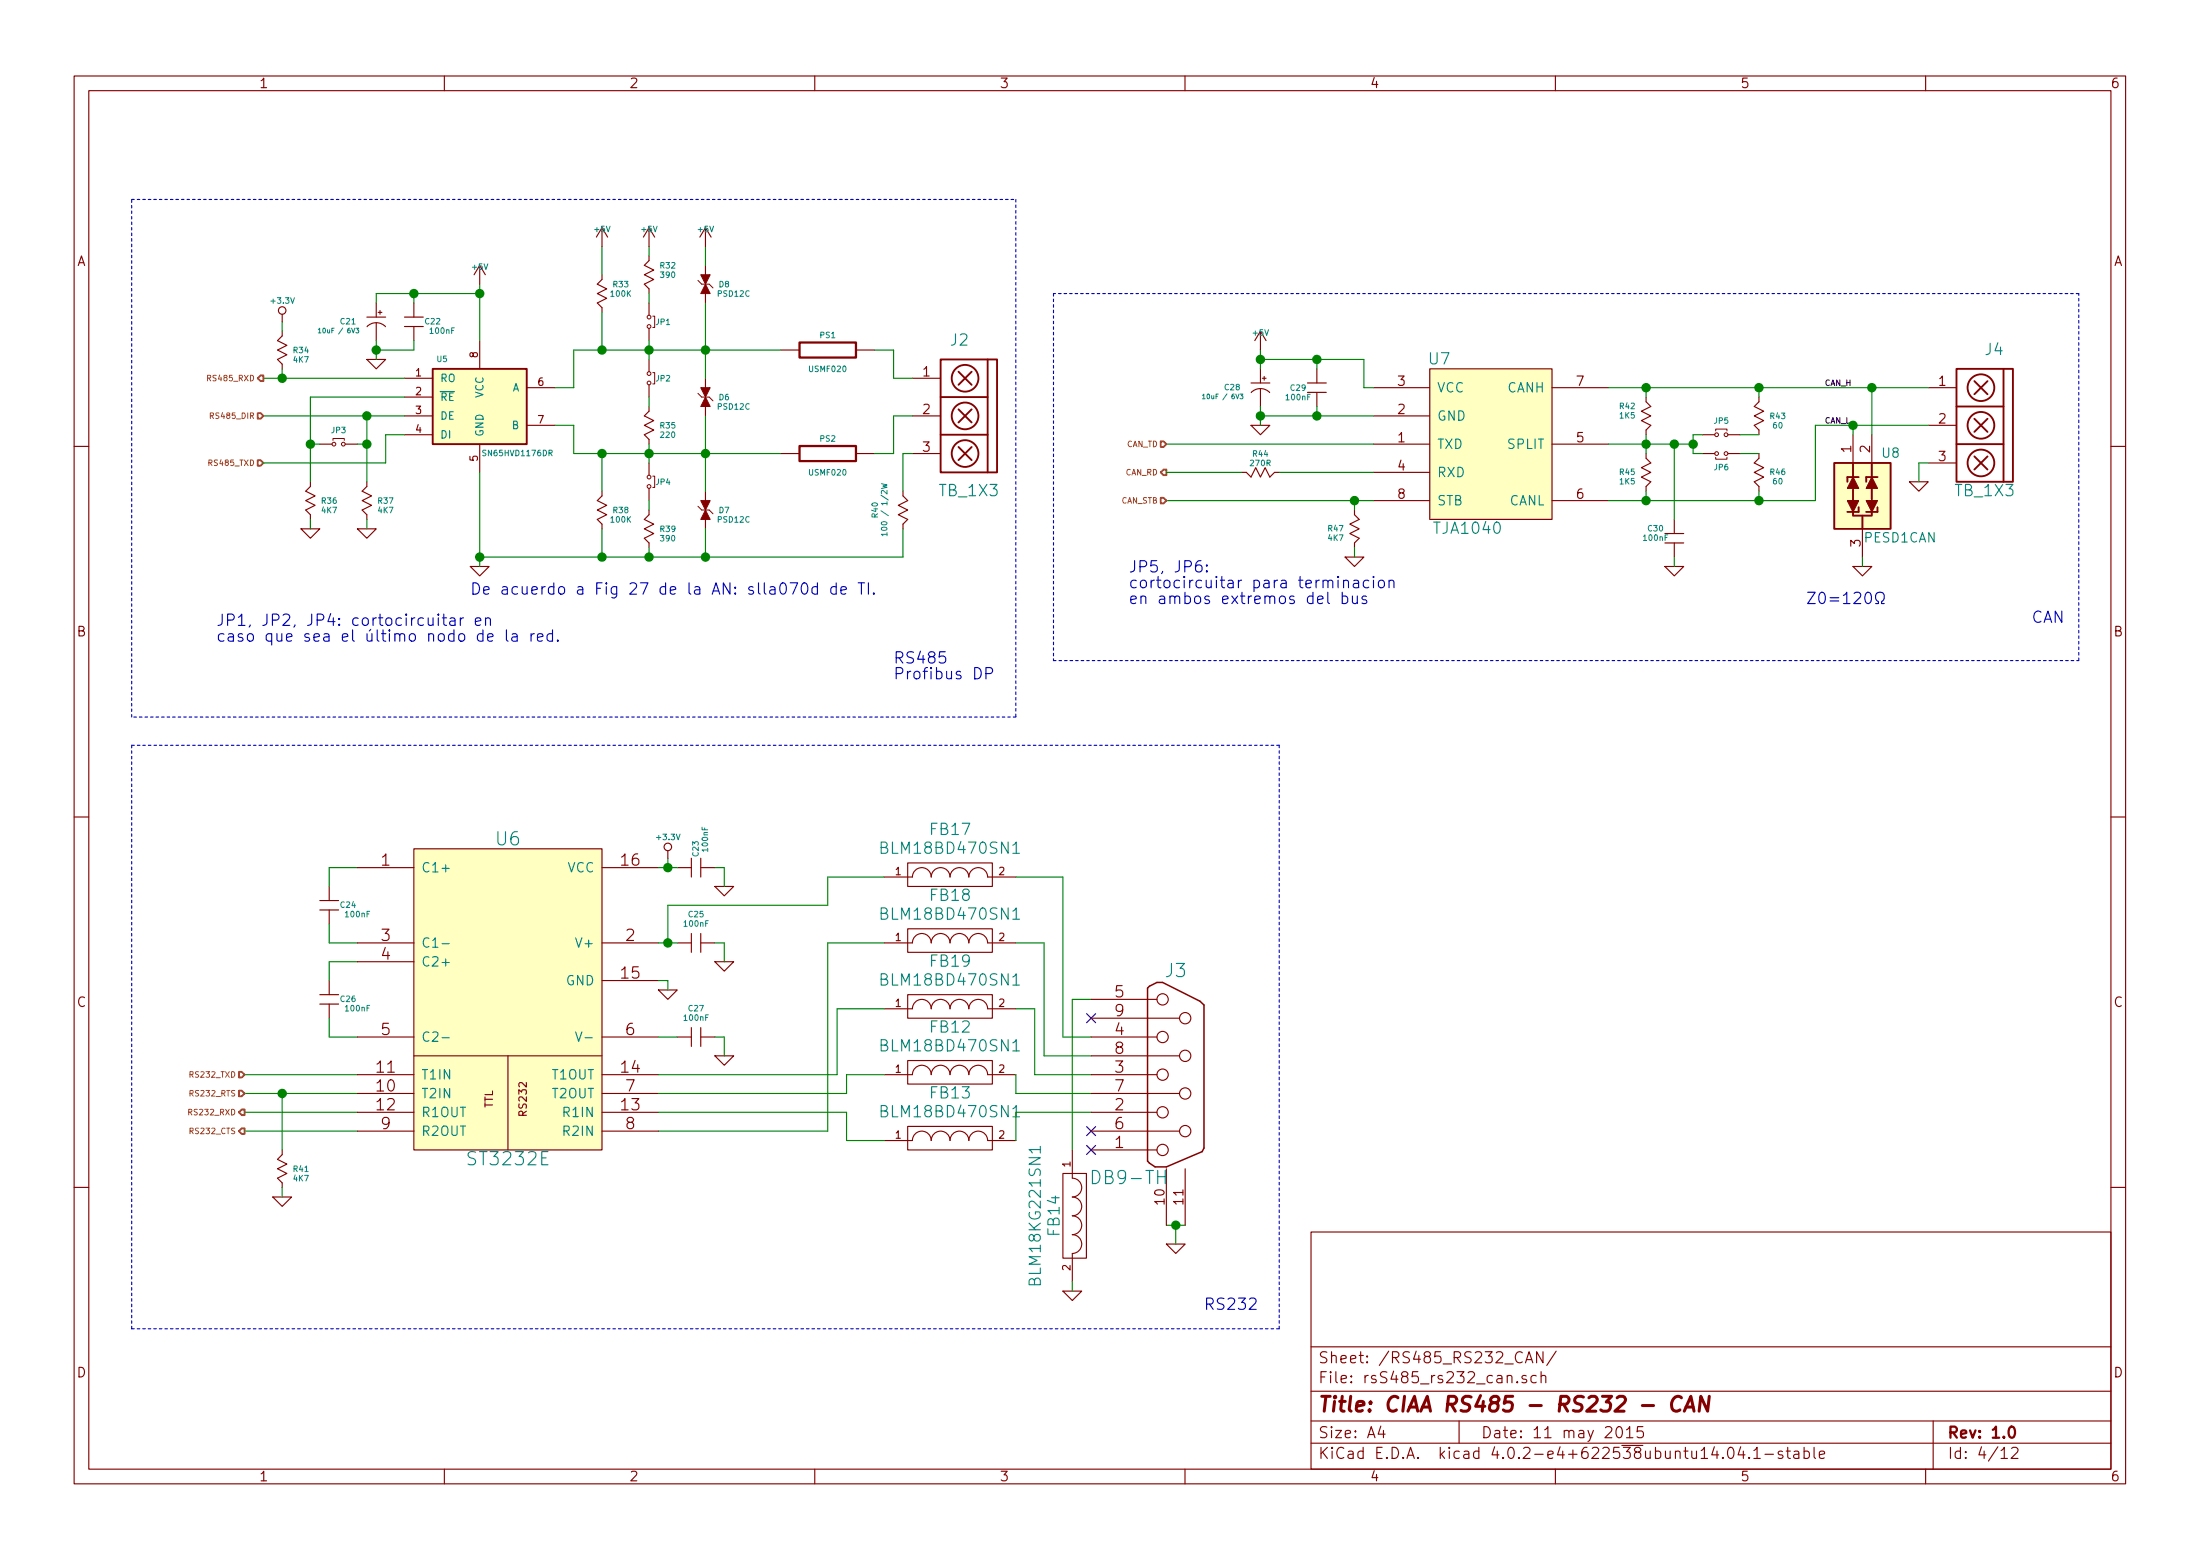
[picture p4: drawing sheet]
EESchema Schematic File Version 2
LIBS:ciaa-nxp-rescue
LIBS:power
LIBS:device
LIBS:transistors
LIBS:conn
LIBS:linear
LIBS:regul
LIBS:74xx
LIBS:cmos4000
LIBS:adc-dac
LIBS:memory
LIBS:xilinx
LIBS:microcontrollers
LIBS:dsp
LIBS:microchip
LIBS:analog_switches
LIBS:motorola
LIBS:texas
LIBS:intel
LIBS:audio
LIBS:interface
LIBS:digital-audio
LIBS:philips
LIBS:display
LIBS:cypress
LIBS:siliconi
LIBS:opto
LIBS:atmel
LIBS:contrib
LIBS:valves
LIBS:74LVC1G04GW
LIBS:amesser-ad
LIBS:amesser-cmos4000
LIBS:amesser-conn
LIBS:amesser-discrete
LIBS:amesser-linear
LIBS:amesser-power
LIBS:amesser-usb
LIBS:audio-vlsi
LIBS:bat54_c
LIBS:BLM15HG6015N1D
LIBS:g5v2
LIBS:lm2596
LIBS:mcu-nxp
LIBS:mcu-st
LIBS:MIC2025
LIBS:net-phy
LIBS:nsi50010yt1g
LIBS:PRTR5V0U2X
LIBS:regulators
LIBS:rs485_rs232_can
LIBS:s25fl032p0xmfi013
LIBS:SCHA5B0200
LIBS:Si50x
LIBS:Transil_diode
LIBS:w_device
LIBS:LPC4337JBD144
LIBS:IS42S16400F
LIBS:TXB0108
LIBS:FT2232H
LIBS:93CXX
LIBS:TJA1040
LIBS:tvs
LIBS:PBSS5240
LIBS:pbss5240xf
LIBS:sw_push
LIBS:mcp1416
LIBS:fqt13n06l
LIBS:ciaa-nxp-cache
EELAYER 25 0
EELAYER END
$Descr A4 11693 8268
encoding utf-8
Sheet 4 12
Title "CIAA RS485 - RS232 - CAN"
Date "11 may 2015"
Rev "1.0"
Comp ""
Comment1 ""
Comment2 ""
Comment3 ""
Comment4 ""
$EndDescr
$Comp
L MAX3072 U5
U 1 1
P 2550 2150
F 0 "U5" H 2350 2400 30  0000 C CNN
F 1 "SN65HVD1176DR" H 2750 1900 30  0000 C CNN
F 2 "SOIC8" H 2550 2150 35  0001 C CIN
F 3 "~" H 2550 2150 60  0000 C CNN
	1    2550 2150
	1    0    0    -1  
$EndComp
$Comp
L C_MINI C22
U 1 1
P 2200 1700
F 0 "C22" V 2200 1800 30  0000 C CNN
F 1 "100nF" V 2250 1850 30  0000 C CNN
F 2 "~" H 2200 1700 60  0000 C CNN
F 3 "~" H 2200 1700 60  0000 C CNN
	1    2200 1700
	0    1    1    0   
$EndComp
$Comp
L GND-RESCUE-ciaa-nxp #PWR094
U 1 1
P 2000 1900
F 0 "#PWR094" H 2000 1900 30  0001 C CNN
F 1 "GND" H 2000 1830 30  0001 C CNN
F 2 "" H 2000 1900 60  0000 C CNN
F 3 "" H 2000 1900 60  0000 C CNN
	1    2000 1900
	1    0    0    -1  
$EndComp
$Comp
L R_MINI R33
U 1 1
P 3200 1550
F 0 "R33" V 3250 1450 30  0000 C CNN
F 1 "100K" V 3200 1450 30  0000 C CNN
F 2 "~" H 3200 1550 60  0000 C CNN
F 3 "~" H 3200 1550 60  0000 C CNN
	1    3200 1550
	0    -1   -1   0   
$EndComp
$Comp
L R_MINI R35
U 1 1
P 3450 2250
F 0 "R35" V 3450 2150 30  0000 C CNN
F 1 "220" V 3400 2150 30  0000 C CNN
F 2 "~" H 3450 2250 60  0000 C CNN
F 3 "~" H 3450 2250 60  0000 C CNN
	1    3450 2250
	0    -1   -1   0   
$EndComp
$Comp
L R_MINI R38
U 1 1
P 3200 2700
F 0 "R38" V 3200 2600 30  0000 C CNN
F 1 "100K" V 3150 2600 30  0000 C CNN
F 2 "~" H 3200 2700 60  0000 C CNN
F 3 "~" H 3200 2700 60  0000 C CNN
	1    3200 2700
	0    -1   -1   0   
$EndComp
$Comp
L ESD D8
U 1 1
P 3750 1500
F 0 "D8" V 3750 1400 30  0000 C CNN
F 1 "PSD12C" V 3700 1350 30  0000 C CNN
F 2 "~" H 3750 1500 60  0000 C CNN
F 3 "~" H 3750 1500 60  0000 C CNN
	1    3750 1500
	0    -1   -1   0   
$EndComp
$Comp
L ESD D6
U 1 1
P 3750 2100
F 0 "D6" V 3750 2000 30  0000 C CNN
F 1 "PSD12C" V 3700 1950 30  0000 C CNN
F 2 "~" H 3750 2100 60  0000 C CNN
F 3 "~" H 3750 2100 60  0000 C CNN
	1    3750 2100
	0    -1   -1   0   
$EndComp
$Comp
L ESD D7
U 1 1
P 3750 2700
F 0 "D7" V 3750 2600 30  0000 C CNN
F 1 "PSD12C" V 3700 2550 30  0000 C CNN
F 2 "~" H 3750 2700 60  0000 C CNN
F 3 "~" H 3750 2700 60  0000 C CNN
	1    3750 2700
	0    -1   -1   0   
$EndComp
$Comp
L C_MINI C24
U 1 1
P 1750 4800
F 0 "C24" V 1750 4900 30  0000 C CNN
F 1 "100nF" V 1800 4950 30  0000 C CNN
F 2 "~" H 1750 4800 60  0000 C CNN
F 3 "~" H 1750 4800 60  0000 C CNN
	1    1750 4800
	0    1    1    0   
$EndComp
$Comp
L C_MINI C26
U 1 1
P 1750 5300
F 0 "C26" V 1750 5400 30  0000 C CNN
F 1 "100nF" V 1800 5450 30  0000 C CNN
F 2 "~" H 1750 5300 60  0000 C CNN
F 3 "~" H 1750 5300 60  0000 C CNN
	1    1750 5300
	0    1    1    0   
$EndComp
$Comp
L C_MINI C25
U 1 1
P 3700 5000
F 0 "C25" H 3700 5150 30  0000 C CNN
F 1 "100nF" H 3700 5100 30  0000 C CNN
F 2 "~" H 3700 5000 60  0000 C CNN
F 3 "~" H 3700 5000 60  0000 C CNN
	1    3700 5000
	1    0    0    -1  
$EndComp
$Comp
L C_MINI C27
U 1 1
P 3700 5500
F 0 "C27" H 3700 5650 30  0000 C CNN
F 1 "100nF" H 3700 5600 30  0000 C CNN
F 2 "~" H 3700 5500 60  0000 C CNN
F 3 "~" H 3700 5500 60  0000 C CNN
	1    3700 5500
	1    0    0    -1  
$EndComp
$Comp
L GND-RESCUE-ciaa-nxp #PWR095
U 1 1
P 3850 5100
F 0 "#PWR095" H 3850 5100 30  0001 C CNN
F 1 "GND" H 3850 5030 30  0001 C CNN
F 2 "" H 3850 5100 60  0000 C CNN
F 3 "" H 3850 5100 60  0000 C CNN
	1    3850 5100
	1    0    0    -1  
$EndComp
$Comp
L GND-RESCUE-ciaa-nxp #PWR096
U 1 1
P 3850 5600
F 0 "#PWR096" H 3850 5600 30  0001 C CNN
F 1 "GND" H 3850 5530 30  0001 C CNN
F 2 "" H 3850 5600 60  0000 C CNN
F 3 "" H 3850 5600 60  0000 C CNN
	1    3850 5600
	1    0    0    -1  
$EndComp
$Comp
L C_MINI C23
U 1 1
P 3700 4600
F 0 "C23" V 3700 4700 30  0000 C CNN
F 1 "100nF" V 3750 4750 30  0000 C CNN
F 2 "~" H 3700 4600 60  0000 C CNN
F 3 "~" H 3700 4600 60  0000 C CNN
	1    3700 4600
	1    0    0    -1  
$EndComp
$Comp
L GND-RESCUE-ciaa-nxp #PWR097
U 1 1
P 5700 6850
F 0 "#PWR097" H 5700 6850 30  0001 C CNN
F 1 "GND" H 5700 6780 30  0001 C CNN
F 2 "" H 5700 6850 60  0000 C CNN
F 3 "" H 5700 6850 60  0000 C CNN
	1    5700 6850
	1    0    0    -1  
$EndComp
NoConn ~ 5800 5400
NoConn ~ 5800 6000
NoConn ~ 5800 6100
$Comp
L R_MINI R32
U 1 1
P 3450 1450
F 0 "R32" V 3500 1350 30  0000 C CNN
F 1 "390" V 3450 1350 30  0000 C CNN
F 2 "~" H 3450 1450 60  0000 C CNN
F 3 "~" H 3450 1450 60  0000 C CNN
	1    3450 1450
	0    -1   -1   0   
$EndComp
$Comp
L R_MINI R39
U 1 1
P 3450 2800
F 0 "R39" V 3450 2700 30  0000 C CNN
F 1 "390" V 3400 2700 30  0000 C CNN
F 2 "~" H 3450 2800 60  0000 C CNN
F 3 "~" H 3450 2800 60  0000 C CNN
	1    3450 2800
	0    -1   -1   0   
$EndComp
$Comp
L Jumper-2 JP4
U 1 1
P 3450 2550
AR Path="/52C5B365" Ref="JP4"  Part="1" 
AR Path="/52C1F703/52C5B365" Ref="JP4"  Part="1" 
F 0 "JP4" V 3450 2475 30  0000 C CNN
F 1 "JUMPER-2" H 3450 2550 30  0001 C CNN
F 2 "~" H 3450 2550 60  0000 C CNN
F 3 "~" H 3450 2550 60  0000 C CNN
	1    3450 2550
	0    -1   -1   0   
$EndComp
$Comp
L Jumper-2 JP2
U 1 1
P 3450 2000
AR Path="/52C5B366" Ref="JP2"  Part="1" 
AR Path="/52C1F703/52C5B366" Ref="JP2"  Part="1" 
F 0 "JP2" V 3450 1925 30  0000 C CNN
F 1 "JUMPER-2" H 3450 2000 30  0001 C CNN
F 2 "~" H 3450 2000 60  0000 C CNN
F 3 "~" H 3450 2000 60  0000 C CNN
	1    3450 2000
	0    -1   -1   0   
$EndComp
$Comp
L Jumper-2 JP1
U 1 1
P 3450 1700
AR Path="/52C5B367" Ref="JP1"  Part="1" 
AR Path="/52C1F703/52C5B367" Ref="JP1"  Part="1" 
F 0 "JP1" V 3450 1625 30  0000 C CNN
F 1 "JUMPER-2" H 3450 1700 30  0001 C CNN
F 2 "~" H 3450 1700 60  0000 C CNN
F 3 "~" H 3450 1700 60  0000 C CNN
	1    3450 1700
	0    -1   -1   0   
$EndComp
Text Notes 6400 6950 0    60   ~ 0
RS232
Text Notes 4750 3600 0    60   ~ 0
RS485\nProfibus DP
$Comp
L R_MINI R47
U 1 1
P 7200 2800
F 0 "R47" V 7200 2700 30  0000 C CNN
F 1 "4K7" V 7250 2700 30  0000 C CNN
F 2 "~" H 7200 2800 60  0000 C CNN
F 3 "~" H 7200 2800 60  0000 C CNN
	1    7200 2800
	0    1    1    0   
$EndComp
$Comp
L TJA1040 U7
U 1 1
P 7900 2400
F 0 "U7" H 7650 2900 60  0000 C CNN
F 1 "TJA1040" H 7800 2000 60  0000 C CNN
F 2 "" H 7900 2450 60  0000 C CNN
F 3 "" H 7900 2450 60  0000 C CNN
	1    7900 2400
	1    0    0    -1  
$EndComp
$Comp
L GND-RESCUE-ciaa-nxp #PWR098
U 1 1
P 7200 2950
F 0 "#PWR098" H 7200 2950 30  0001 C CNN
F 1 "GND" H 7200 2880 30  0001 C CNN
F 2 "" H 7200 2950 60  0000 C CNN
F 3 "" H 7200 2950 60  0000 C CNN
	1    7200 2950
	1    0    0    -1  
$EndComp
$Comp
L GND-RESCUE-ciaa-nxp #PWR099
U 1 1
P 6700 2250
F 0 "#PWR099" H 6700 2250 30  0001 C CNN
F 1 "GND" H 6700 2180 30  0001 C CNN
F 2 "" H 6700 2250 60  0000 C CNN
F 3 "" H 6700 2250 60  0000 C CNN
	1    6700 2250
	1    0    0    -1  
$EndComp
$Comp
L C_MINI C29
U 1 1
P 7000 2050
F 0 "C29" V 7000 2150 30  0000 C CNN
F 1 "100nF" V 6950 2150 30  0000 C CNN
F 2 "~" H 7000 2050 60  0000 C CNN
F 3 "~" H 7000 2050 60  0000 C CNN
	1    7000 2050
	0    -1   -1   0   
$EndComp
$Comp
L CP_MINI C28
U 1 1
P 6700 2050
F 0 "C28" V 6700 2200 30  0000 C CNN
F 1 "10uF / 6V3" V 6750 2250 25  0000 C CNN
F 2 "~" H 6700 2050 60  0000 C CNN
F 3 "~" H 6700 2050 60  0000 C CNN
	1    6700 2050
	0    -1   1    0   
$EndComp
$Comp
L R_MINI R42
U 1 1
P 8750 2200
F 0 "R42" V 8700 2100 30  0000 C CNN
F 1 "1K5" V 8750 2100 30  0000 C CNN
F 2 "~" H 8750 2200 60  0000 C CNN
F 3 "~" H 8750 2200 60  0000 C CNN
	1    8750 2200
	0    1    1    0   
$EndComp
$Comp
L R_MINI R45
U 1 1
P 8750 2500
F 0 "R45" V 8750 2400 30  0000 C CNN
F 1 "1K5" V 8800 2400 30  0000 C CNN
F 2 "~" H 8750 2500 60  0000 C CNN
F 3 "~" H 8750 2500 60  0000 C CNN
	1    8750 2500
	0    1    1    0   
$EndComp
$Comp
L PESD1CAN U8
U 1 1
P 9900 2600
F 0 "U8" H 10050 2800 50  0000 C CNN
F 1 "PESD1CAN" H 10100 2350 50  0000 C CNN
F 2 "" H 9900 2600 60  0000 C CNN
F 3 "" H 9900 2600 60  0000 C CNN
	1    9900 2600
	1    0    0    -1  
$EndComp
$Comp
L GND-RESCUE-ciaa-nxp #PWR0100
U 1 1
P 9900 3000
F 0 "#PWR0100" H 9900 3000 30  0001 C CNN
F 1 "GND" H 9900 2930 30  0001 C CNN
F 2 "" H 9900 3000 60  0000 C CNN
F 3 "" H 9900 3000 60  0000 C CNN
	1    9900 3000
	1    0    0    -1  
$EndComp
$Comp
L TB_1X3 J4
U 1 1
P 10600 2150
F 0 "J4" H 10600 2450 60  0000 C CNN
F 1 "TB_1X3" H 10650 1700 60  0000 C CNN
F 2 "" H 10550 2200 60  0000 C CNN
F 3 "" H 10550 2200 60  0000 C CNN
	1    10600 2150
	-1   0    0    -1  
$EndComp
$Comp
L GND-RESCUE-ciaa-nxp #PWR0101
U 1 1
P 10200 2550
F 0 "#PWR0101" H 10200 2550 30  0001 C CNN
F 1 "GND" H 10200 2480 30  0001 C CNN
F 2 "" H 10200 2550 60  0000 C CNN
F 3 "" H 10200 2550 60  0000 C CNN
	1    10200 2550
	1    0    0    -1  
$EndComp
Text Notes 10800 3300 0    60   ~ 0
CAN
$Comp
L Jumper-2 JP5
U 1 1
P 9150 2300
AR Path="/52C5B377" Ref="JP5"  Part="1" 
AR Path="/52C1F703/52C5B377" Ref="JP5"  Part="1" 
F 0 "JP5" H 9150 2225 30  0000 C CNN
F 1 "JUMPER-2" H 9150 2300 30  0001 C CNN
F 2 "~" H 9150 2300 60  0000 C CNN
F 3 "~" H 9150 2300 60  0000 C CNN
	1    9150 2300
	-1   0    0    1   
$EndComp
$Comp
L R_MINI R43
U 1 1
P 9350 2200
F 0 "R43" V 9350 2100 30  0000 C CNN
F 1 "60" V 9300 2100 30  0000 C CNN
F 2 "~" H 9350 2200 60  0000 C CNN
F 3 "~" H 9350 2200 60  0000 C CNN
	1    9350 2200
	0    -1   -1   0   
$EndComp
Text Notes 6000 3200 0    60   ~ 0
JP5, JP6:\ncortocircuitar para terminacion \nen ambos extremos del bus
Text Label 9700 2050 0    30   ~ 0
CAN_H
Text Label 9700 2250 0    30   ~ 0
CAN_L
$Comp
L C_MINI C30
U 1 1
P 8900 2850
F 0 "C30" V 8850 2750 30  0000 C CNN
F 1 "100nF" V 8900 2750 30  0000 C CNN
F 2 "~" H 8900 2850 60  0000 C CNN
F 3 "~" H 8900 2850 60  0000 C CNN
	1    8900 2850
	0    1    1    0   
$EndComp
$Comp
L GND-RESCUE-ciaa-nxp #PWR0102
U 1 1
P 8900 3000
F 0 "#PWR0102" H 8900 3000 30  0001 C CNN
F 1 "GND" H 8900 2930 30  0001 C CNN
F 2 "" H 8900 3000 60  0000 C CNN
F 3 "" H 8900 3000 60  0000 C CNN
	1    8900 3000
	1    0    0    -1  
$EndComp
$Comp
L R_MINI R46
U 1 1
P 9350 2500
F 0 "R46" V 9350 2400 30  0000 C CNN
F 1 "60" V 9400 2400 30  0000 C CNN
F 2 "~" H 9350 2500 60  0000 C CNN
F 3 "~" H 9350 2500 60  0000 C CNN
	1    9350 2500
	0    -1   1    0   
$EndComp
$Comp
L Jumper-2 JP6
U 1 1
P 9150 2400
AR Path="/52C5B37C" Ref="JP6"  Part="1" 
AR Path="/52C1F703/52C5B37C" Ref="JP6"  Part="1" 
F 0 "JP6" H 9150 2325 30  0000 C CNN
F 1 "JUMPER-2" H 9150 2400 30  0001 C CNN
F 2 "~" H 9150 2400 60  0000 C CNN
F 3 "~" H 9150 2400 60  0000 C CNN
	1    9150 2400
	-1   0    0    -1  
$EndComp
$Comp
L TB_1X3 J2
U 1 1
P 5200 2100
F 0 "J2" H 5300 2400 60  0000 C CNN
F 1 "TB_1X3" H 5250 1600 60  0000 C CNN
F 2 "" H 5150 2150 60  0000 C CNN
F 3 "" H 5150 2150 60  0000 C CNN
	1    5200 2100
	-1   0    0    -1  
$EndComp
Text Notes 1150 3400 0    60   ~ 0
JP1, JP2, JP4: cortocircuitar en\ncaso que sea el último nodo de la red.
$Comp
L R_MINI R37
U 1 1
P 1950 2650
F 0 "R37" V 1950 2550 30  0000 C CNN
F 1 "4K7" V 1900 2550 30  0000 C CNN
F 2 "~" H 1950 2650 60  0000 C CNN
F 3 "~" H 1950 2650 60  0000 C CNN
	1    1950 2650
	0    -1   -1   0   
$EndComp
$Comp
L GND-RESCUE-ciaa-nxp #PWR0103
U 1 1
P 1950 2800
F 0 "#PWR0103" H 1950 2800 30  0001 C CNN
F 1 "GND" H 1950 2730 30  0001 C CNN
F 2 "" H 1950 2800 60  0000 C CNN
F 3 "" H 1950 2800 60  0000 C CNN
	1    1950 2800
	1    0    0    -1  
$EndComp
$Comp
L R_MINI R36
U 1 1
P 1650 2650
F 0 "R36" V 1650 2550 30  0000 C CNN
F 1 "4K7" V 1600 2550 30  0000 C CNN
F 2 "~" H 1650 2650 60  0000 C CNN
F 3 "~" H 1650 2650 60  0000 C CNN
	1    1650 2650
	0    -1   -1   0   
$EndComp
$Comp
L GND-RESCUE-ciaa-nxp #PWR0104
U 1 1
P 1650 2800
F 0 "#PWR0104" H 1650 2800 30  0001 C CNN
F 1 "GND" H 1650 2730 30  0001 C CNN
F 2 "" H 1650 2800 60  0000 C CNN
F 3 "" H 1650 2800 60  0000 C CNN
	1    1650 2800
	1    0    0    -1  
$EndComp
$Comp
L Jumper-2 JP3
U 1 1
P 1800 2350
AR Path="/52C5B382" Ref="JP3"  Part="1" 
AR Path="/52C1F703/52C5B382" Ref="JP3"  Part="1" 
F 0 "JP3" H 1800 2275 30  0000 C CNN
F 1 "JUMPER-2" H 1800 2350 30  0001 C CNN
F 2 "~" H 1800 2350 60  0000 C CNN
F 3 "~" H 1800 2350 60  0000 C CNN
	1    1800 2350
	-1   0    0    1   
$EndComp
$Comp
L CP_MINI C21
U 1 1
P 2000 1700
F 0 "C21" V 2000 1850 30  0000 C CNN
F 1 "10uF / 6V3" V 2050 1900 25  0000 C CNN
F 2 "~" H 2000 1700 60  0000 C CNN
F 3 "~" H 2000 1700 60  0000 C CNN
	1    2000 1700
	0    -1   1    0   
$EndComp
$Comp
L R-RESCUE-ciaa-nxp PS2
U 1 1
P 4400 2400
F 0 "PS2" V 4480 2400 30  0000 C CNN
F 1 "USMF020" V 4300 2400 30  0000 C CNN
F 2 "~" V 4330 2400 30  0000 C CNN
F 3 "~" H 4400 2400 30  0000 C CNN
	1    4400 2400
	0    -1   -1   0   
$EndComp
$Comp
L R-RESCUE-ciaa-nxp PS1
U 1 1
P 4400 1850
F 0 "PS1" V 4480 1850 30  0000 C CNN
F 1 "USMF020" V 4300 1850 30  0000 C CNN
F 2 "~" V 4330 1850 30  0000 C CNN
F 3 "~" H 4400 1850 30  0000 C CNN
	1    4400 1850
	0    -1   -1   0   
$EndComp
$Comp
L GND-RESCUE-ciaa-nxp #PWR0105
U 1 1
P 2550 3000
F 0 "#PWR0105" H 2550 3000 30  0001 C CNN
F 1 "GND" H 2550 2930 30  0001 C CNN
F 2 "" H 2550 3000 60  0000 C CNN
F 3 "" H 2550 3000 60  0000 C CNN
	1    2550 3000
	1    0    0    -1  
$EndComp
$Comp
L R_MINI R40
U 1 1
P 4800 2700
F 0 "R40" H 4800 2550 30  0000 C CNN
F 1 "100 / 1/2W" H 4800 2600 30  0000 C CNN
F 2 "~" H 4800 2700 60  0000 C CNN
F 3 "~" H 4800 2700 60  0000 C CNN
	1    4800 2700
	0    1    1    0   
$EndComp
Text Notes 2500 3150 0    60   ~ 0
De acuerdo a Fig 27 de la AN: slla070d de TI.\n
$Comp
L R_MINI R41
U 1 1
P 1500 6200
F 0 "R41" V 1500 6100 30  0000 C CNN
F 1 "4K7" V 1450 6100 30  0000 C CNN
F 2 "~" H 1500 6200 60  0000 C CNN
F 3 "~" H 1500 6200 60  0000 C CNN
	1    1500 6200
	0    -1   -1   0   
$EndComp
$Comp
L GND-RESCUE-ciaa-nxp #PWR0106
U 1 1
P 1500 6350
F 0 "#PWR0106" H 1500 6350 30  0001 C CNN
F 1 "GND" H 1500 6280 30  0001 C CNN
F 2 "" H 1500 6350 60  0000 C CNN
F 3 "" H 1500 6350 60  0000 C CNN
	1    1500 6350
	1    0    0    -1  
$EndComp
Wire Wire Line
	2550 1500 2550 1800
Wire Wire Line
	2000 1550 2550 1550
Connection ~ 2550 1550
Wire Wire Line
	3050 2050 2950 2050
Wire Wire Line
	3050 1850 3050 2050
Wire Wire Line
	3050 1850 4150 1850
Wire Wire Line
	2950 2250 3050 2250
Wire Wire Line
	3050 2250 3050 2400
Wire Wire Line
	3050 2400 4150 2400
Connection ~ 3200 1850
Wire Wire Line
	3200 2950 3200 2800
Wire Wire Line
	3200 1300 3200 1450
Wire Wire Line
	3750 2950 3750 2800
Wire Wire Line
	4650 1850 4750 1850
Wire Wire Line
	4650 2400 4750 2400
Wire Wire Line
	1750 5200 1750 5100
Wire Wire Line
	1750 5100 1900 5100
Wire Wire Line
	1750 4900 1750 5000
Wire Wire Line
	1750 5000 1900 5000
Wire Wire Line
	1750 4700 1750 4600
Wire Wire Line
	1750 4600 1900 4600
Wire Wire Line
	1750 5400 1750 5500
Wire Wire Line
	1750 5500 1900 5500
Wire Wire Line
	1900 5700 1300 5700
Wire Wire Line
	1300 5800 1900 5800
Wire Wire Line
	1900 5900 1300 5900
Wire Wire Line
	1900 6000 1300 6000
Wire Wire Line
	5800 5300 5700 5300
Wire Wire Line
	4400 6000 3500 6000
Wire Wire Line
	3200 1650 3200 1850
Wire Wire Line
	3200 2400 3200 2600
Wire Wire Line
	3450 2950 3450 2900
Connection ~ 3200 2400
Connection ~ 3750 2400
Wire Wire Line
	3750 2200 3750 2600
Wire Wire Line
	3450 2350 3450 2450
Connection ~ 3450 2400
Wire Wire Line
	3450 2650 3450 2700
Wire Wire Line
	3450 1300 3450 1350
Wire Wire Line
	3450 1550 3450 1600
Wire Wire Line
	3450 1800 3450 1900
Connection ~ 3450 1850
Connection ~ 3750 1850
Wire Wire Line
	3450 2100 3450 2150
Wire Wire Line
	4750 1850 4750 2000
Wire Wire Line
	4750 2000 4850 2000
Wire Wire Line
	4850 2200 4750 2200
Wire Wire Line
	4750 2200 4750 2400
Wire Notes Line
	6800 7050 6800 3950
Wire Notes Line
	6800 3950 700  3950
Wire Notes Line
	700  7050 6800 7050
Wire Notes Line
	5400 1050 5400 3800
Wire Notes Line
	5400 3800 700  3800
Wire Notes Line
	700  3800 700  1050
Wire Notes Line
	700  1050 5400 1050
Wire Wire Line
	7250 1900 7250 2050
Wire Wire Line
	6700 2200 7300 2200
Wire Wire Line
	7000 2200 7000 2150
Wire Wire Line
	7000 1950 7000 1900
Connection ~ 7000 1900
Wire Wire Line
	6700 1850 6700 1950
Connection ~ 6700 1900
Wire Wire Line
	6700 2150 6700 2250
Connection ~ 7000 2200
Connection ~ 6700 2200
Wire Wire Line
	6700 1900 7250 1900
Wire Wire Line
	7250 2050 7300 2050
Wire Wire Line
	6200 2650 7300 2650
Wire Wire Line
	7200 2700 7200 2650
Connection ~ 7200 2650
Wire Wire Line
	7200 2900 7200 2950
Wire Wire Line
	8750 2300 8750 2400
Wire Wire Line
	8550 2350 9000 2350
Wire Wire Line
	8750 2600 8750 2650
Connection ~ 8750 2650
Wire Wire Line
	9900 2950 9900 3000
Wire Wire Line
	9850 2300 9850 2250
Connection ~ 9850 2250
Wire Wire Line
	9950 2050 9950 2300
Connection ~ 9950 2050
Wire Wire Line
	10250 2450 10200 2450
Wire Wire Line
	10200 2450 10200 2550
Wire Notes Line
	5600 1550 5600 3500
Wire Notes Line
	5600 3500 11050 3500
Wire Notes Line
	11050 3500 11050 1550
Wire Notes Line
	11050 1550 5600 1550
Wire Wire Line
	9650 2650 9650 2250
Wire Wire Line
	9650 2250 10250 2250
Wire Wire Line
	4400 5000 4400 6000
Wire Wire Line
	8900 2950 8900 3000
Wire Wire Line
	8550 2650 9650 2650
Connection ~ 8750 2350
Wire Wire Line
	8750 2100 8750 2050
Connection ~ 8750 2050
Wire Wire Line
	8900 2350 8900 2750
Wire Wire Line
	8550 2050 10250 2050
Wire Wire Line
	9350 2300 9250 2300
Wire Wire Line
	9350 2100 9350 2050
Connection ~ 9350 2050
Wire Wire Line
	9250 2400 9350 2400
Wire Wire Line
	9350 2600 9350 2650
Connection ~ 9350 2650
Wire Wire Line
	9000 2300 9000 2400
Wire Wire Line
	9000 2300 9050 2300
Connection ~ 8900 2350
Wire Wire Line
	9000 2400 9050 2400
Connection ~ 9000 2350
Wire Wire Line
	4850 2400 4800 2400
Wire Wire Line
	1400 2000 2150 2000
Wire Wire Line
	2050 2450 2050 2300
Wire Wire Line
	2050 2300 2150 2300
Wire Wire Line
	1950 2750 1950 2800
Wire Wire Line
	1950 2200 1950 2550
Wire Wire Line
	1650 2750 1650 2800
Wire Wire Line
	1650 2100 1650 2550
Wire Wire Line
	2000 1550 2000 1600
Wire Wire Line
	2000 1800 2000 1900
Wire Wire Line
	2000 1850 2200 1850
Wire Wire Line
	2200 1850 2200 1800
Connection ~ 2000 1850
Wire Wire Line
	2200 1600 2200 1550
Connection ~ 2200 1550
Wire Wire Line
	2550 2500 2550 3000
Wire Wire Line
	2550 2950 4800 2950
Connection ~ 3200 2950
Connection ~ 3750 2950
Connection ~ 3450 2950
Wire Wire Line
	3750 1600 3750 2000
Connection ~ 2550 2950
Wire Wire Line
	6200 2350 7300 2350
Wire Wire Line
	1500 5800 1500 6100
Connection ~ 1500 5800
Wire Wire Line
	1500 6300 1500 6350
$Comp
L R_MINI R34
U 1 1
P 1500 1850
F 0 "R34" V 1500 1750 30  0000 C CNN
F 1 "4K7" V 1450 1750 30  0000 C CNN
F 2 "~" H 1500 1850 60  0000 C CNN
F 3 "~" H 1500 1850 60  0000 C CNN
	1    1500 1850
	0    -1   -1   0   
$EndComp
Wire Wire Line
	1500 1700 1500 1750
Wire Wire Line
	1900 2350 1950 2350
Connection ~ 1950 2350
Wire Wire Line
	1700 2350 1650 2350
Connection ~ 1650 2350
Wire Wire Line
	1650 2100 2150 2100
Wire Wire Line
	1400 2200 2150 2200
Connection ~ 1950 2200
Text HLabel 1400 2450 0    30   Input ~ 0
RS485_TXD
Text HLabel 1400 2200 0    30   Input ~ 0
RS485_DIR
Text HLabel 1400 2000 0    30   Output ~ 0
RS485_RXD
Text HLabel 1300 5700 0    30   Input ~ 0
RS232_TXD
Text HLabel 1300 5800 0    30   Input ~ 0
RS232_RTS
Text HLabel 1300 6000 0    30   Output ~ 0
RS232_CTS
Text HLabel 1300 5900 0    30   Output ~ 0
RS232_RXD
Text HLabel 6200 2350 0    30   Input ~ 0
CAN_TD
Text HLabel 6200 2500 0    30   Output ~ 0
CAN_RD
Text HLabel 6200 2650 0    30   Input ~ 0
CAN_STB
$Comp
L ST3232E U6
U 1 1
P 2700 5300
F 0 "U6" H 2700 6150 70  0000 C CNN
F 1 "ST3232E" H 2700 4450 70  0000 C CNN
F 2 "" H 2700 5300 60  0000 C CNN
F 3 "" H 2700 5300 60  0000 C CNN
	1    2700 5300
	1    0    0    -1  
$EndComp
Wire Wire Line
	3500 5500 3600 5500
Wire Wire Line
	3800 5500 3850 5500
Wire Wire Line
	3850 5500 3850 5600
Wire Wire Line
	3800 5000 3850 5000
Wire Wire Line
	3850 5000 3850 5100
Wire Wire Line
	3500 5000 3600 5000
$Comp
L GND-RESCUE-ciaa-nxp #PWR0107
U 1 1
P 3550 5250
F 0 "#PWR0107" H 3550 5250 30  0001 C CNN
F 1 "GND" H 3550 5180 30  0001 C CNN
F 2 "" H 3550 5250 60  0000 C CNN
F 3 "" H 3550 5250 60  0000 C CNN
	1    3550 5250
	1    0    0    -1  
$EndComp
Wire Wire Line
	3500 5200 3550 5200
Wire Wire Line
	3550 5200 3550 5250
Wire Wire Line
	3500 4600 3600 4600
Wire Wire Line
	3550 4550 3550 4600
Connection ~ 3550 4600
$Comp
L GND-RESCUE-ciaa-nxp #PWR0108
U 1 1
P 3850 4700
F 0 "#PWR0108" H 3850 4700 30  0001 C CNN
F 1 "GND" H 3850 4630 30  0001 C CNN
F 2 "" H 3850 4700 60  0000 C CNN
F 3 "" H 3850 4700 60  0000 C CNN
	1    3850 4700
	1    0    0    -1  
$EndComp
Wire Wire Line
	3800 4600 3850 4600
Wire Wire Line
	3850 4600 3850 4700
Wire Wire Line
	3550 5000 3550 4800
Connection ~ 3550 5000
$Comp
L R_MINI R44
U 1 1
P 6700 2500
F 0 "R44" H 6700 2400 30  0000 C CNN
F 1 "270R" H 6700 2450 30  0000 C CNN
F 2 "~" H 6700 2500 60  0000 C CNN
F 3 "~" H 6700 2500 60  0000 C CNN
	1    6700 2500
	-1   0    0    1   
$EndComp
Wire Wire Line
	6200 2500 6600 2500
Wire Wire Line
	6800 2500 7300 2500
$Comp
L +5V #PWR0109
U 1 1
P 6700 1850
F 0 "#PWR0109" H 6700 1940 20  0001 C CNN
F 1 "+5V" H 6700 1940 30  0000 C CNN
F 2 "" H 6700 1850 60  0000 C CNN
F 3 "" H 6700 1850 60  0000 C CNN
	1    6700 1850
	1    0    0    -1  
$EndComp
$Comp
L FILTER FB14
U 1 1
P 5700 6450
F 0 "FB14" H 5700 6350 60  0000 C CNN
F 1 "BLM18KG221SN1" H 5700 6250 60  0000 C CNN
F 2 "~" H 5700 6450 60  0000 C CNN
F 3 "~" H 5700 6450 60  0000 C CNN
	1    5700 6450
	0    1    1    0   
$EndComp
Wire Wire Line
	5700 5300 5700 6100
Wire Wire Line
	5700 6800 5700 6850
$Comp
L FILTER FB13
U 1 1
P 5050 6050
F 0 "FB13" H 5050 6300 60  0000 C CNN
F 1 "BLM18BD470SN1" H 5050 6200 60  0000 C CNN
F 2 "~" H 5050 6050 60  0000 C CNN
F 3 "~" H 5050 6050 60  0000 C CNN
	1    5050 6050
	1    0    0    -1  
$EndComp
$Comp
L FILTER FB12
U 1 1
P 5050 5700
F 0 "FB12" H 5050 5950 60  0000 C CNN
F 1 "BLM18BD470SN1" H 5050 5850 60  0000 C CNN
F 2 "~" H 5050 5700 60  0000 C CNN
F 3 "~" H 5050 5700 60  0000 C CNN
	1    5050 5700
	1    0    0    -1  
$EndComp
Wire Wire Line
	5650 5500 5800 5500
Wire Wire Line
	5650 4650 5650 5500
$Comp
L FILTER FB18
U 1 1
P 5050 5000
F 0 "FB18" H 5050 5250 60  0000 C CNN
F 1 "BLM18BD470SN1" H 5050 5150 60  0000 C CNN
F 2 "~" H 5050 5000 60  0000 C CNN
F 3 "~" H 5050 5000 60  0000 C CNN
	1    5050 5000
	1    0    0    -1  
$EndComp
$Comp
L FILTER FB19
U 1 1
P 5050 5350
F 0 "FB19" H 5050 5600 60  0000 C CNN
F 1 "BLM18BD470SN1" H 5050 5500 60  0000 C CNN
F 2 "~" H 5050 5350 60  0000 C CNN
F 3 "~" H 5050 5350 60  0000 C CNN
	1    5050 5350
	1    0    0    -1  
$EndComp
Wire Wire Line
	5800 5600 5550 5600
Wire Wire Line
	5550 5600 5550 5000
Wire Wire Line
	5550 5000 5400 5000
$Comp
L FILTER FB17
U 1 1
P 5050 4650
F 0 "FB17" H 5050 4900 60  0000 C CNN
F 1 "BLM18BD470SN1" H 5050 4800 60  0000 C CNN
F 2 "~" H 5050 4650 60  0000 C CNN
F 3 "~" H 5050 4650 60  0000 C CNN
	1    5050 4650
	1    0    0    -1  
$EndComp
Wire Wire Line
	5650 4650 5400 4650
Wire Wire Line
	3550 4800 4400 4800
Wire Wire Line
	4400 4800 4400 4650
Wire Wire Line
	4400 4650 4700 4650
Wire Wire Line
	4700 5000 4400 5000
Wire Wire Line
	5800 5700 5500 5700
Wire Wire Line
	5500 5700 5500 5350
Wire Wire Line
	5500 5350 5400 5350
Wire Wire Line
	4700 5350 4450 5350
Wire Wire Line
	4450 5350 4450 5700
Wire Wire Line
	4450 5700 3500 5700
Wire Wire Line
	5400 5800 5800 5800
Wire Wire Line
	5400 5800 5400 5700
Wire Wire Line
	4700 5700 4500 5700
Wire Wire Line
	4500 5700 4500 5800
Wire Wire Line
	4500 5800 3500 5800
Wire Wire Line
	5800 5900 5400 5900
Wire Wire Line
	5400 5900 5400 6050
Wire Wire Line
	4700 6050 4500 6050
Wire Wire Line
	4500 6050 4500 5900
Wire Wire Line
	4500 5900 3500 5900
Wire Notes Line
	700  3950 700  7050
$Comp
L +3.3V-RESCUE-ciaa-nxp #PWR0110
U 1 1
P 3550 4550
F 0 "#PWR0110" H 3550 4510 30  0001 C CNN
F 1 "+3.3V" H 3550 4660 30  0000 C CNN
F 2 "" H 3550 4550 60  0000 C CNN
F 3 "" H 3550 4550 60  0000 C CNN
	1    3550 4550
	1    0    0    -1  
$EndComp
Wire Wire Line
	3750 1300 3750 1400
Wire Wire Line
	4800 2400 4800 2600
Wire Wire Line
	4800 2950 4800 2800
Text Notes 9600 3200 0    60   ~ 0
Z0=120Ω
$Comp
L +5V #PWR0111
U 1 1
P 2550 1500
F 0 "#PWR0111" H 2550 1590 20  0001 C CNN
F 1 "+5V" H 2550 1590 30  0000 C CNN
F 2 "" H 2550 1500 60  0000 C CNN
F 3 "" H 2550 1500 60  0000 C CNN
	1    2550 1500
	1    0    0    -1  
$EndComp
$Comp
L +5V #PWR0112
U 1 1
P 3200 1300
F 0 "#PWR0112" H 3200 1390 20  0001 C CNN
F 1 "+5V" H 3200 1390 30  0000 C CNN
F 2 "" H 3200 1300 60  0000 C CNN
F 3 "" H 3200 1300 60  0000 C CNN
	1    3200 1300
	1    0    0    -1  
$EndComp
$Comp
L +5V #PWR0113
U 1 1
P 3450 1300
F 0 "#PWR0113" H 3450 1390 20  0001 C CNN
F 1 "+5V" H 3450 1390 30  0000 C CNN
F 2 "" H 3450 1300 60  0000 C CNN
F 3 "" H 3450 1300 60  0000 C CNN
	1    3450 1300
	1    0    0    -1  
$EndComp
$Comp
L +5V #PWR0114
U 1 1
P 3750 1300
F 0 "#PWR0114" H 3750 1390 20  0001 C CNN
F 1 "+5V" H 3750 1390 30  0000 C CNN
F 2 "" H 3750 1300 60  0000 C CNN
F 3 "" H 3750 1300 60  0000 C CNN
	1    3750 1300
	1    0    0    -1  
$EndComp
$Comp
L +3.3V-RESCUE-ciaa-nxp #PWR0115
U 1 1
P 1500 1700
F 0 "#PWR0115" H 1500 1660 30  0001 C CNN
F 1 "+3.3V" H 1500 1810 30  0000 C CNN
F 2 "" H 1500 1700 60  0000 C CNN
F 3 "" H 1500 1700 60  0000 C CNN
	1    1500 1700
	1    0    0    -1  
$EndComp
Wire Wire Line
	1500 1950 1500 2000
Connection ~ 1500 2000
Wire Wire Line
	1400 2450 2050 2450
$Comp
L GND-RESCUE-ciaa-nxp #PWR0116
U 1 1
P 6250 6600
F 0 "#PWR0116" H 6250 6600 30  0001 C CNN
F 1 "GND" H 6250 6530 30  0001 C CNN
F 2 "" H 6250 6600 60  0000 C CNN
F 3 "" H 6250 6600 60  0000 C CNN
	1    6250 6600
	1    0    0    -1  
$EndComp
Wire Wire Line
	6200 6500 6300 6500
Wire Wire Line
	6250 6500 6250 6600
Connection ~ 6250 6500
$Comp
L DB9-TH J3
U 1 1
P 6250 5700
F 0 "J3" H 6250 6250 70  0000 C CNN
F 1 "DB9-TH" H 6000 5150 70  0000 C CNN
F 2 "~" H 6250 5700 60  0000 C CNN
F 3 "~" H 6250 5700 60  0000 C CNN
	1    6250 5700
	1    0    0    -1  
$EndComp
$EndSCHEMATC
